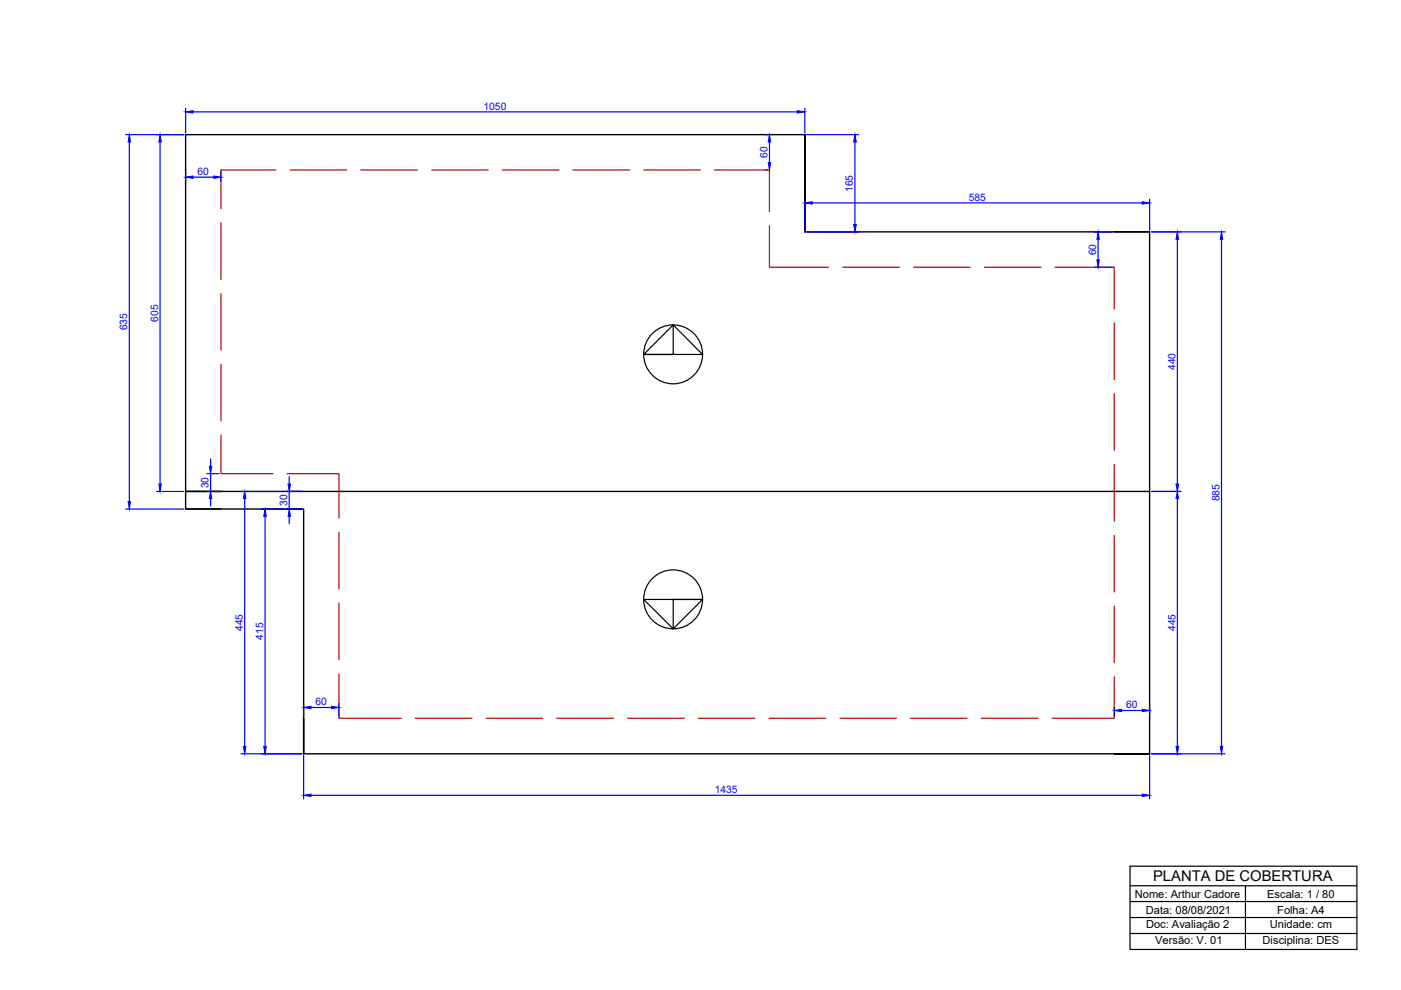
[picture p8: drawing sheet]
<svg xmlns="http://www.w3.org/2000/svg" width="297mm" height="210mm" viewBox="0 0 297 210" stroke-linecap="round" stroke-linejoin="round" font-family="sans-serif">
<!-- layer: tracejado -->
<g fill="none" stroke="#b80000" stroke-width=".25">
<path d="M58.5 36h-11.7v8.3M61.5 36h12M76.5 36h12M91.5 36h12M106.5 36h12M121.5 36h12M136.5 36h12M151.5 36h11.6v8.8M46.8 47.2v12M163.1 47.9v8.8h12.6M178.7 56.7h12M193.7 56.7h12"/>
<path d="M208.7 56.7h12M223.7 56.7h12.5v8.8M46.8 62.2v12M46.8 77.2v12.1M236.2 68.5v12M46.8 92.3v8.1h11.1M236.2 83.5v12M236.2 98.5v12M60.9 100.4h11v9.5M71.9 112.9v12M236.2 113.5v12M71.9 127.9v12"/>
<path d="M236.2 128.5v12M71.9 142.9v9.4h13.2M88 152.3h12.1M103.1 152.3h11.9M118.1 152.3h12M133.1 152.3h12M148.1 152.3h11.9M163.1 152.3h12M178.1 152.3h12M193.1 152.3h11.9M208.1 152.3h12M236.2 143.5v8.8h-13.1"/>
</g>
<!-- layer: paredes -->
<path d="M170.6 36v-7.5h-131.2v79.4h7.4M170.6 49.2v-20.7v20.7h73.1M236.2 49.2h7.5v110.6M39.4 107.9h25v51.9v-7.5M46.8 104.2h-7.4h204.3M64.4 159.8h179.3h-7.5" fill="none" stroke="#000" stroke-width=".3"/>
<!-- layer: Legenda -->
<g fill="none" stroke="#000" stroke-width=".25">
<path d="M142.7 68.9v6.3h-6.2h12.5l-6.3-6.3-6.2 6.3M149 127.1l-6.3 6.2-6.2-6.2h12.5h-6.3v6.2M239.6 183.7h48.1v17.6h-48.1zM239.6 187.8h48.1M239.6 191.1h48.1M239.6 194.5h48.1M239.6 197.9h48.1M264.1 187.8v13.5"/>
<circle cx="142.7" cy="75.1" r="6.2"/>
<circle cx="142.7" cy="127.1" r="6.2"/>
</g>
<!-- layer: medidas -->
<g fill="none" stroke="#00f" stroke-width=".25">
<path d="M26.7 28.5h12.3M27.4 30.1v76.3M33.9 30.1v72.5M39.4 23v5.2M39.4 36.4v2M40.9 37.6h4.4M40.9 23.7h128.2M46.8 36.4v2M162.3 36h.4M162.3 28.5h.4M163.1 30.1v4.4M170.6 23v5.2"/>
<path d="M171 28.5h11.1M181.3 30.1v17.5M170.6 42.3v6.5M171 49.2h11.1M172.2 43h70M232 56.7h3.9M232 49.2h3.9M232.8 50.7v4.4M243.7 42.3v6.5M244.2 49.2h15.5M249.6 50.7v51.9M259 50.7v107.6"/>
<path d="M44.6 97.3v1.6M26.7 107.9h12.3M33.2 104.2h5.8M43.8 104.2h2.7M43.8 100.4h2.7M44.6 100.4v3.8M44.6 105.7v1.6M51.1 104.2h12.9M51.9 105.7v52.6M55.4 107.9h8.6M56.2 109.5v48.8M61.3 101.1v1.5"/>
<path d="M61.3 104.2v3.7M61.3 109.5v1.6M244.2 104.2h6.2M249.6 105.7v52.6M51.1 159.8h12.9M64.4 149.2v2.7M65.9 150h4.4M71.9 149.2v2.7M236.2 149.9v2M237.8 150.6h4.4M243.7 149.9v2M244.2 159.8h15.5"/>
<path d="M64.4 160.2v9.2M65.9 168.6h176.3M243.7 160.2v9.2"/>
</g>
<g fill="#00f" stroke="#00f" stroke-width=".21">
<path d="M162.9 34.5h.5l-.3 1.5z"/>
<path d="M163.1 28.5l.3 1.6h-.5z"/>
<path d="M45.3 37.3l1.5 .3-1.5 .2z"/>
<path d="M39.4 37.6l1.5-.3v.5z"/>
<path d="M61.3 107.9l.3 1.6h-.5z"/>
<path d="M61.1 102.6h.5l-.3 1.6z"/>
<path d="M44.4 98.9h.5l-.3 1.5z"/>
<path d="M44.6 104.2l.3 1.5h-.5z"/>
<path d="M70.3 149.7l1.6 .3-1.6 .3z"/>
<path d="M64.4 150l1.5-.3v.6z"/>
<path d="M236.2 150.6l1.6-.2v.5z"/>
<path d="M242.2 150.4l1.5 .2-1.5 .3z"/>
<path d="M232.6 55.1h.5l-.3 1.6z"/>
<path d="M232.8 49.2l.3 1.5h-.5z"/>
<path d="M39.4 23.7l1.5-.2v.5z"/>
<path d="M169.1 23.5l1.5 .2-1.5 .3z"/>
<path d="M170.6 43l1.6-.2v.5z"/>
<path d="M242.2 42.8l1.5 .2-1.5 .3z"/>
<path d="M259 49.2l.2 1.5h-.5z"/>
<path d="M258.7 158.3h.5l-.2 1.5z"/>
<path d="M181 47.6h.6l-.3 1.6z"/>
<path d="M181.3 28.5l.3 1.6h-.6z"/>
<path d="M242.2 168.4l1.5 .2-1.5 .3z"/>
<path d="M64.4 168.6l1.5-.2v.5z"/>
<path d="M56.2 107.9l.3 1.6h-.6z"/>
<path d="M55.9 158.3h.6l-.3 1.5z"/>
<path d="M27.4 28.5l.3 1.6h-.5z"/>
<path d="M27.2 106.4h.5l-.3 1.5z"/>
<path d="M249.6 49.2l.3 1.5h-.6z"/>
<path d="M249.3 102.6h.6l-.3 1.6z"/>
<path d="M249.6 104.2l.3 1.5h-.6z"/>
<path d="M249.3 158.3h.6l-.3 1.5z"/>
<path d="M33.7 102.6h.5l-.3 1.6z"/>
<path d="M33.9 28.5l.3 1.6h-.5z"/>
<path d="M51.6 158.3h.5l-.2 1.5z"/>
<path d="M51.9 104.2l.2 1.5h-.5z"/>
</g>
<text font-size="3.1" x="244.5" y="186.9">PLANTA DE COBERTURA</text>
<g font-size="2.4">
<text x="240.6" y="190.3">Nome: Arthur Cadore</text>
<text x="268.7" y="190.3">Escala: 1 / 80</text>
<text x="242.9" y="193.7">Data: 08/08/2021</text>
<text x="243" y="196.8">Doc: Avaliação 2</text>
<text x="269.2" y="196.8">Unidade: cm</text>
<text x="270.8" y="193.7">Folha: A4</text>
<text x="244.9" y="200.2">Versão: V. 01</text>
<text x="267.7" y="200.2">Disciplina: DES</text>
</g>
<g font-size="2.2" fill="#00f">
<text x="102.5" y="23.3">1050</text>
<text x="162.7" y="33.5" transform="rotate(-90 162.7 33.5)">60</text>
<text x="41.9" y="37.1">60</text>
<text x="180.8" y="40.7" transform="rotate(-90 180.8 40.7)">165</text>
<text x="205.4" y="42.6">585</text>
<text x="232.4" y="54.1" transform="rotate(-90 232.4 54.1)">60</text>
<text x="27" y="70" transform="rotate(-90 27 70)">635</text>
<text x="33.5" y="68.2" transform="rotate(-90 33.5 68.2)">605</text>
<text x="249.2" y="78.5" transform="rotate(-90 249.2 78.5)">440</text>
<text x="44.2" y="103.5" transform="rotate(-90 44.2 103.5)">30</text>
<text x="60.9" y="107.2" transform="rotate(-90 60.9 107.2)">30</text>
<text x="258.6" y="106.3" transform="rotate(-90 258.6 106.3)">885</text>
<text x="51.5" y="133.8" transform="rotate(-90 51.5 133.8)">445</text>
<text x="55.8" y="135.7" transform="rotate(-90 55.8 135.7)">415</text>
<text x="249.2" y="133.8" transform="rotate(-90 249.2 133.8)">445</text>
<text x="66.9" y="149.6">60</text>
<text x="238.8" y="150.2">60</text>
<text x="151.5" y="168.2">1435</text>
</g>
</svg>
